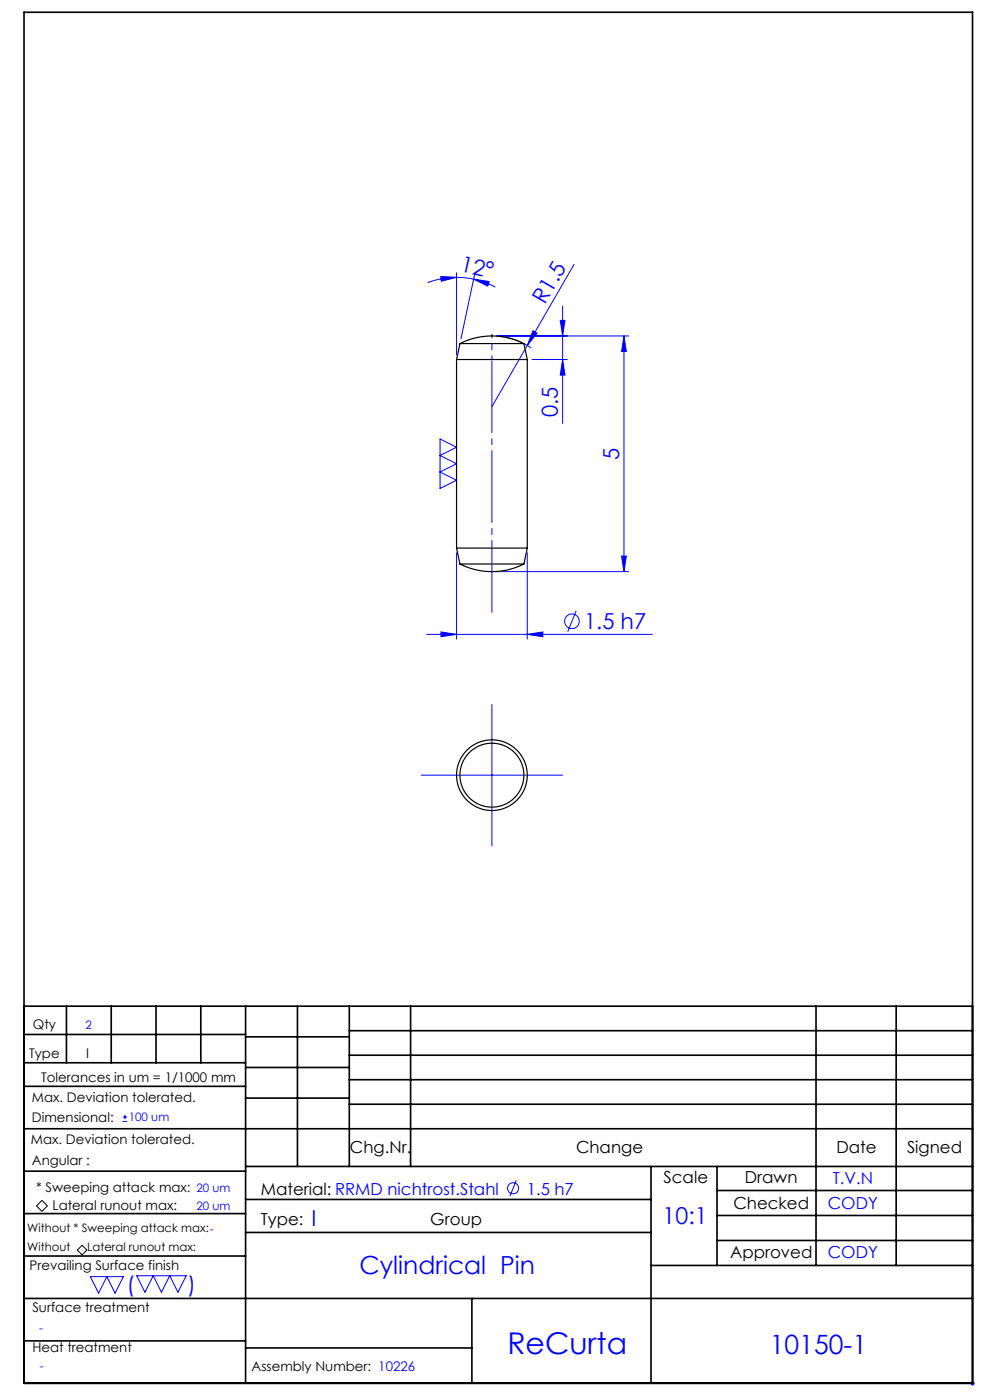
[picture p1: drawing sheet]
<svg xmlns="http://www.w3.org/2000/svg" width="210mm" height="297mm" viewBox="0 0 210 297" stroke-linecap="round" stroke-linejoin="round" font-family="sans-serif">
<g fill="none" stroke="#00f" stroke-width=".21">
<path d="M93.5 58.6l3.3 .2-3.2 .9zM96.8 57.8v17.5M96.8 58.8l3.7 .4M96.8 58.8a17.4 17.4 0 0 0-6.1 1.2M100.5 59.2l3.3 .5-.3 1zM100.5 59.2a17.4 17.4 0 0 1 4.6 1.7M100.7 58.2l-2.9 13.7M121.8 56.1l-10 17.2M105.3 71.3a15 15 0 0 1 7.4 2.5M105.3 71.3h28.1M111.8 73.3l-7.5 13M112.8 76.3h7.5"/>
<path d="M113.1 70.2l.8 .5-2.1 2.6zM118.8 68h1.1l-.6 3.3zM119.3 76.3l.6 3.3h-1.1zM119.3 64.9v24.9M132.4 71.3l.5 3.3h-1.1zM132.4 71.3v50M93.3 93.1l3.5 1.8-3.5 1.7 3.5 1.8-3.5 1.7 3.5 1.8-3.5 1.7zM96.8 117.3v18.3M111.8 117.3v18.3M131.8 118h1.1l-.5 3.3zM90.5 134.6h47.9M93.5 134.1l3.3 .5-3.3 .5z"/>
<path d="M105.3 121.3h28.1M111.8 134.6l3.3-.5v1zM122.2 129.6l-1.8 4.4M104.3 149.4v30M89.3 164.4h30M26 237.9h1M26 237h1M26.5 236.5v.9M109.5 250.4l-1.3 3.4M19.2 270.8h7l-1.8 3.5-1.7-3.5-1.8 3.5zM29 270.6h10.5l-1.8 3.5-1.7-3.5-1.8 3.5-1.7-3.5-1.8 3.5zM205.8 293.5h1"/>
<path d="M205.9 293.1l.7 .7M206.3 293v1M206.6 293.1l-.7 .7"/>
<circle cx="121.3" cy="131.8" r="1.56"/>
<circle cx="108.8" cy="252.1" r="1.18"/>
</g>
<path d="M8.9 254.7l1.2 1.1-1.2 1.2-1.2-1.2zM16.4 265.2l1-1 1 1-1 1z" fill="none" stroke="#000" stroke-width=".21"/>
<path d="M104.3 76.3v53.9" fill="none" stroke="#00f" stroke-width=".21" stroke-dasharray="15.2 1.3 1.3 1.3" stroke-dashoffset="-.3"/>
<path d="M104.3 76.3v-5.4" fill="none" stroke="#00f" stroke-width=".21" stroke-dasharray="15.2 1.3 1.3 1.3" stroke-dashoffset="14.5"/>
<g fill="none" stroke="#000" stroke-width=".35">
<path d="M5.1 2.6h201.2v290.9h-201.2zM5.1 213.5h201.2M5.1 219.5h47M14.1 213.5v12M23.6 213.5v12M33.1 213.5v12M42.6 213.5v12M52.1 213.5v80M52.1 220h22M63.1 213.5v34M74.1 218.7h132.2M74.1 213.5v34"/>
<path d="M87.1 213.5v34M173.1 213.5v55M190.1 213.5v55M5.1 239.5h201.2M5.1 230.5h47M5.1 225.5h47M52.1 226.5h22M52.1 233h22M74.1 223.9h132.2M74.1 229.1h132.2M74.1 234.3h132.2M5.1 257.5h47"/>
<path d="M5.1 248.5h47M52.1 247.5h154.2M52.1 254.5h86M138.1 247.5v46M152.1 247.5v21M152.1 252.6h54.2M152.1 257.9h54.2M5.1 275.5h201.2M5.1 266.5h47M52.1 261.5h86M100.1 275.5v18M138.1 268.5h68.2"/>
<path d="M152.1 263.2h54.2M5.1 284.5h47M52.1 286h48"/>
</g>
<g fill="#00f">
<path d="M113.1 70.2l.8 .5-2.1 2.6z"/>
<path d="M100.5 59.2l3.3 .5-.3 1zM93.5 58.6l3.3 .2-3.2 .9z"/>
<path d="M93.5 134.1l3.3 .5-3.3 .5zM111.8 134.6l3.3-.5v1z"/>
<path d="M132.4 71.3l.5 3.3h-1.1zM131.8 118h1.1l-.5 3.3zM118.8 68h1.1l-.6 3.3zM119.3 76.3l.6 3.3h-1.1z"/>
</g>
<g fill="none" stroke="#000" stroke-width=".25">
<path d="M96.8 76.3h15M96.8 76.3v40M97.6 72.9a15 15 0 0 1 13.5 0M97.6 72.9h13.5M97.6 72.9l-.8 3.4M111.1 72.9l.7 3.4M111.8 76.3v40M96.8 116.3h15M96.8 116.3l.8 3.4M97.6 119.7a15 15 0 0 0 13.5 0M97.6 119.7h13.5M111.8 116.3l-.7 3.4"/>
<circle cx="104.3" cy="164.4" r="6.8"/>
<circle cx="104.3" cy="164.4" r="7.5"/>
</g>
<text font-size="6.3" fill="#00f" x="107.6" y="287.3">ReCurta</text>
<text font-size="5.6" fill="#00f" x="163.3" y="287.2">10150-1</text>
<text font-size="5.3" fill="#00f" x="76.3" y="270.3">Cylindrical Pin</text>
<text font-size="4.9" fill="#00f" x="140.6" y="259.7">10:1</text>
<g font-size="4.7" fill="#00f">
<text x="97.5" y="57.5" transform="rotate(13 97.5 57.5)">12°</text>
<text x="115.6" y="64.8" transform="rotate(-60 115.6 64.8)">R1.5</text>
<text x="118.3" y="88.5" transform="rotate(-90 118.3 88.5)">0.5</text>
<text x="131.3" y="97.6" transform="rotate(-90 131.3 97.6)">5</text>
<text x="123.9" y="133.5">1.5 h7</text>
<text x="66.1" y="260">I</text>
<text x="26.9" y="274.2">(</text>
<text x="39.8" y="274.2">)</text>
</g>
<g font-size="3.5">
<text x="74.2" y="244.7">Chg.Nr.</text>
<text x="122.2" y="244.7">Change</text>
<text x="177.4" y="244.7">Date</text>
<text x="192.4" y="244.7">Signed</text>
<text x="140.8" y="250.9">Scale</text>
<text x="158" y="250.9">Drawn</text>
<text x="55.3" y="253.5">Material: RRMD nichtrost.Stahl</text>
<text x="155.6" y="256.4">Checked</text>
<text x="55.3" y="259.8">Type:</text>
<text x="91.3" y="259.8">Group</text>
<text x="154.9" y="266.9">Approved</text>
</g>
<g font-size="3.5" fill="#00f">
<text x="176.6" y="251.1">T.V.N</text>
<text x="111.8" y="253.4">1.5 h7</text>
<text x="175.6" y="256.6">CODY</text>
<text x="175.6" y="267">CODY</text>
</g>
<g font-size="2.8">
<text x="7" y="218.4">Qty</text>
<text x="6.2" y="224.5">Type</text>
<text x="18.2" y="224.5">I</text>
<text x="6.8" y="233.7">Max. Deviation tolerated.</text>
<text x="8.8" y="229.4">Tolerances in um = 1/1000 mm</text>
<text x="6.8" y="238.1">Dimensional:</text>
<text x="6.6" y="242.8">Max. Deviation tolerated.</text>
<text x="6.8" y="247.1">Angular :</text>
<text x="7.6" y="252.9">* Sweeping attack max:</text>
<text x="11.2" y="256.7">Lateral runout max:</text>
<text x="6.3" y="269.5">Prevailing Surface finish</text>
<text x="6.9" y="278.3">Surface treatment</text>
<text x="6.9" y="286.7">Heat treatment</text>
<text x="53.4" y="290.9">Assembly Number: 10226</text>
</g>
<g font-size="2.5" fill="#00f">
<text x="18.1" y="218.3">2</text>
<text x="27.3" y="237.9">100 um</text>
<text x="41.7" y="256.6">20 um</text>
<text x="41.7" y="252.9">20 um</text>
<text x="8.3" y="282.6">-</text>
<text x="8.5" y="290.6">-</text>
</g>
<g font-size="2.5">
<text x="5.8" y="261.4">Without * Sweeping attack max:-</text>
<text x="5.8" y="265.4">Without</text>
<text x="18.5" y="265.3">Lateral runout max:</text>
</g>
</svg>
